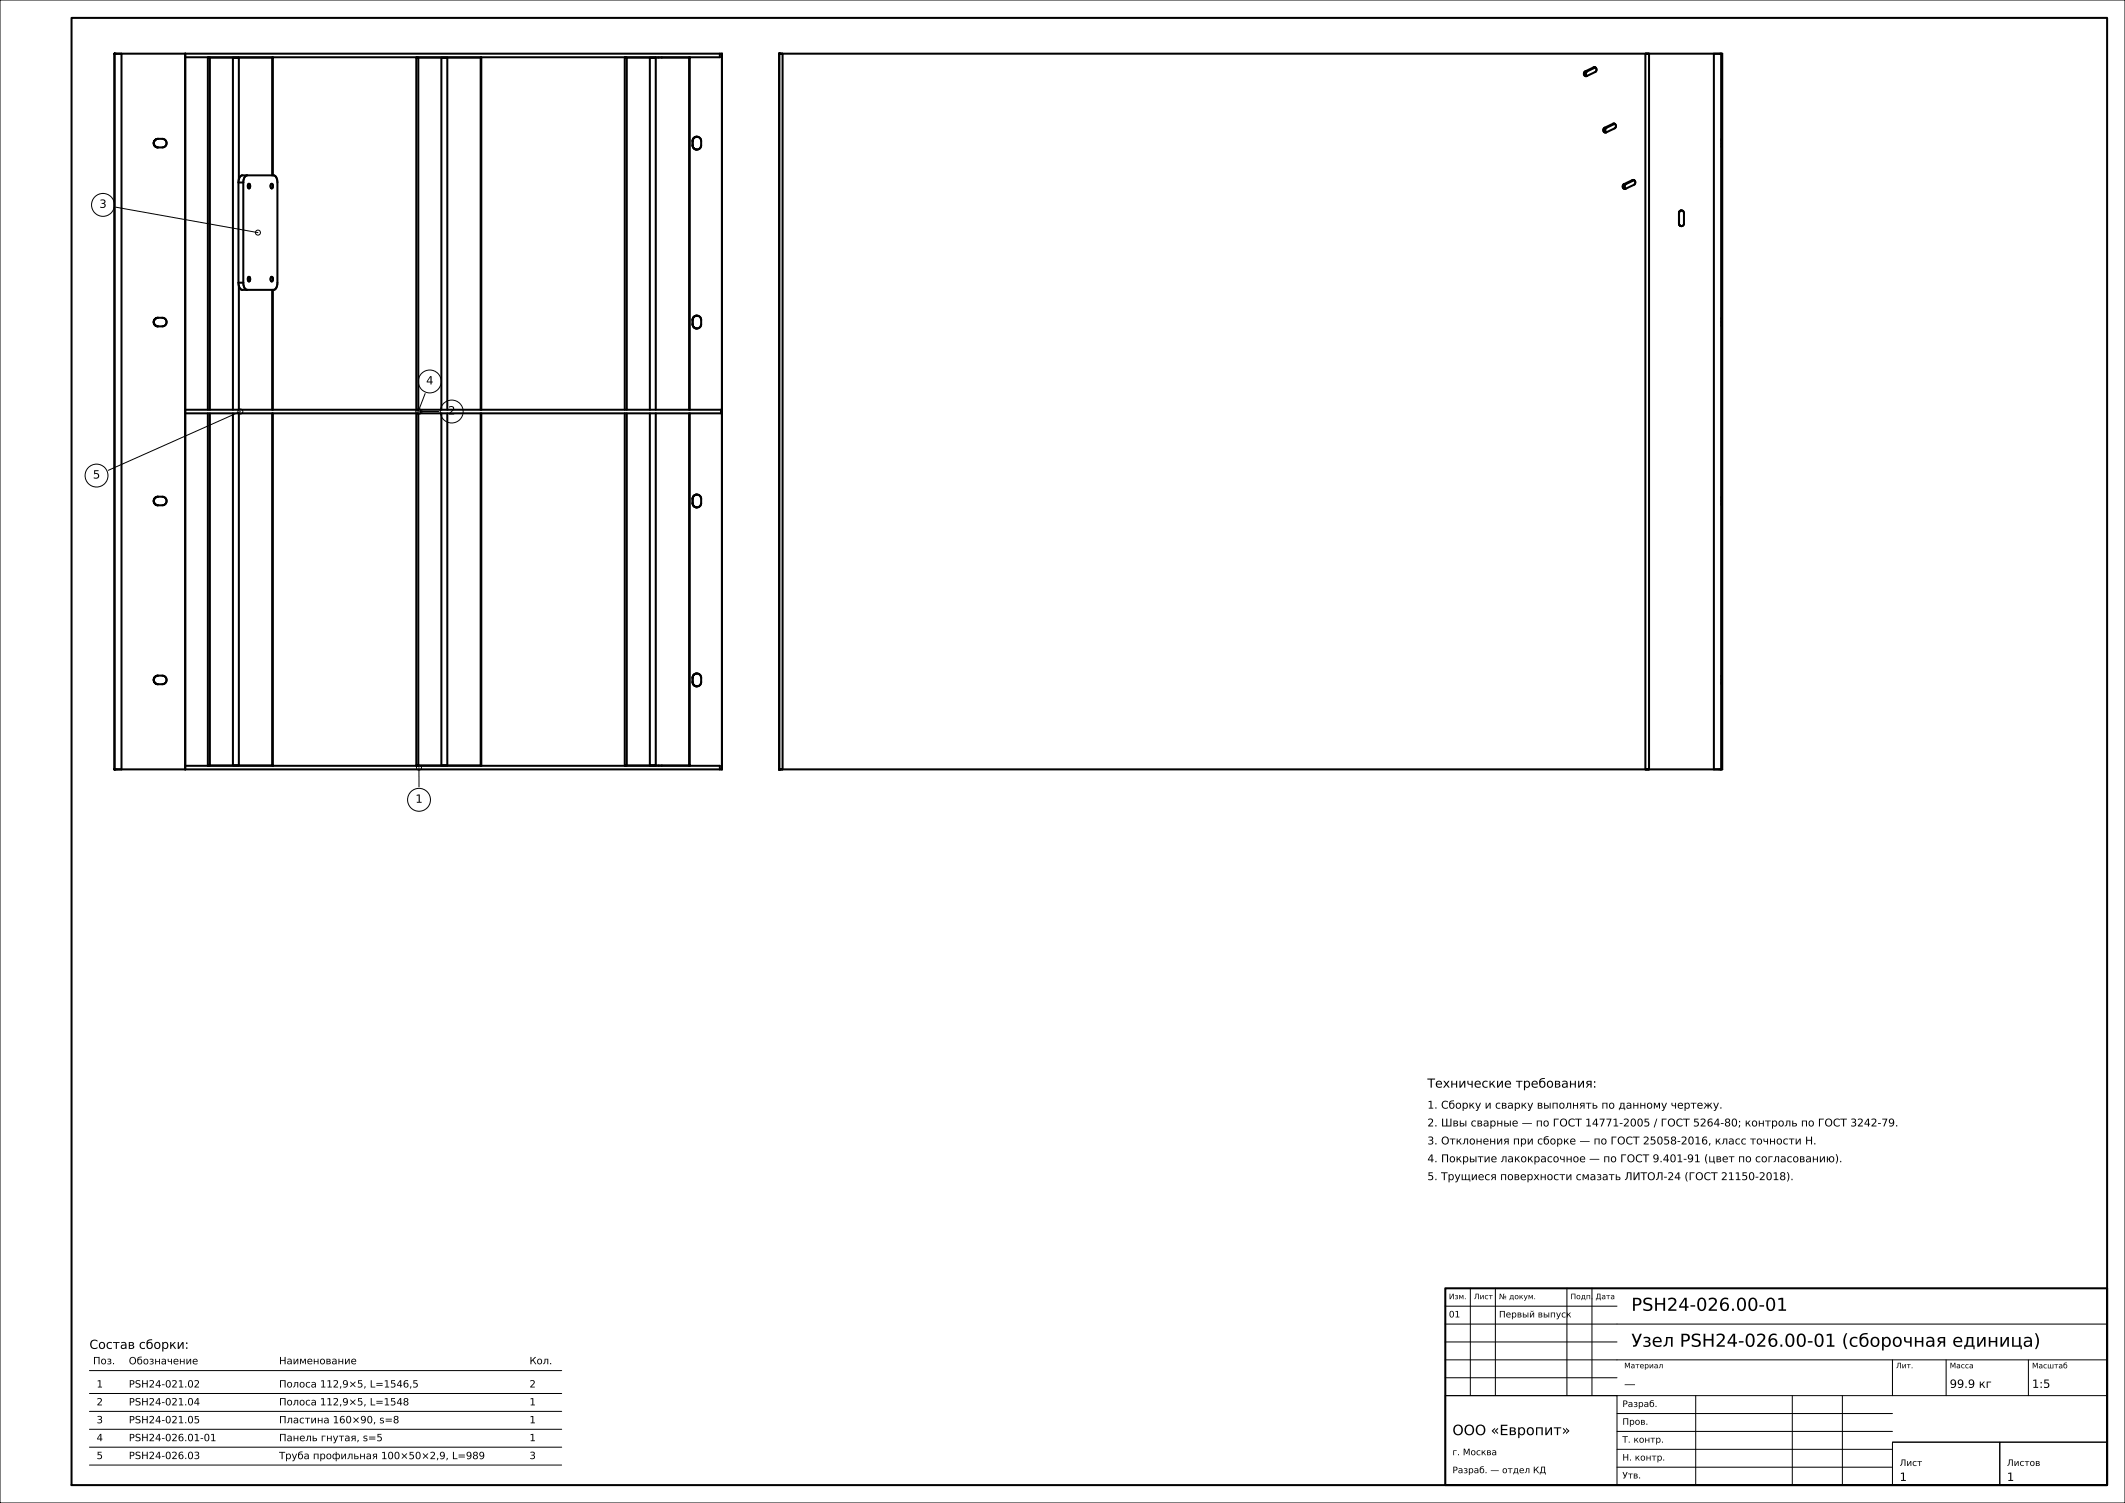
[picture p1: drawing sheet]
<svg xmlns="http://www.w3.org/2000/svg" width="594mm" height="420mm" viewBox="0 0 594 420" stroke-linecap="round" stroke-linejoin="round" font-family="sans-serif">
<g fill="none" stroke="#000" stroke-width=".28">
<path d="M0 0h594v420h-594zM32.3 57.9l39.8 7.1M67.2 115l-36.9 16.4M117.3 115h5.4M118.8 110l-1.9 5M117.1 214.5v5.4M411 360v30M418 360v30M438 360v30M445 360v30M404 380h185M404 375h48"/>
<path d="M404 370h185M404 365h48M529 380v10M544 380v10M567 380v10M25 383h132M25 389.4h132M25 394.4h132M25 399.4h132M404 390h48v25h-48zM404 390h185M404 385h48"/>
<path d="M452 400h77M452 395h77M474 390v25M501 390v25M515 390v25M25 404.4h132M25 409.4h132M452 410h77M452 405h77M529 403h30v12h-30zM529 403h60M559 403h30v12h-30z"/>
<circle cx="28.8" cy="57.3" r="3.2"/>
<circle cx="72.1" cy="65" r=".7"/>
<circle cx="67.2" cy="115" r=".7"/>
<circle cx="116.9" cy="115" r=".7"/>
<circle cx="117.3" cy="115" r=".7"/>
<circle cx="120.1" cy="106.6" r="3.2"/>
<circle cx="126.3" cy="115" r="3.2"/>
<circle cx="27" cy="132.9" r="3.2"/>
<circle cx="117.1" cy="214.5" r=".7"/>
<circle cx="117.1" cy="223.5" r="3.2"/>
</g>
<g fill="none" stroke="#000" stroke-width=".56">
<path d="M20 5h569v410h-569zM32 15h169.8v200h-169.8zM34 15v200M51.8 15v200M58.7 16.1v98.4M65.1 16.1v98.4M66.8 16.1v34M76.1 16.1v32.9M116.9 16.1v98.4M123.4 16.1v98.4M125 16.1v98.4M134.4 16.1v98.4"/>
<path d="M175.2 16.1v98.4M181.6 16.1v98.4M183.3 16.1v98.4M184.1 16v.1M185 16v.1M192.6 16.1v98.4M201.2 15v1h-149.4M217.8 15h263.6v200h-263.6zM218.8 15v200M443.1 20h.5M443.6 20a.76 .76 0 0 0 0 1.2M445.5 18.8l-2.4 1.2"/>
<path d="M445.5 18.8h.4M445.9 18.8l.4 .5-.2 .7-2.5 1.3a.69 .69 0 0 1-.9-.5 .69 .69 0 0 1 .4-.8M445.9 18.8h-.4M446 18.8l-2.4 1.2M459.9 15v200M461 15v200M479.1 15v200M481.1 15v200M43.5 39a1.2 1.2 0 0 0 0 2M43.7 38.9l1.7-.1a1.2 1.2 0 0 1 1.2 1.2 1.2 1.2 0 0 1-1.2 1.2l-1.7-.1M43.7 38.9l-.2 .1M193.6 39.4v1.2"/>
<path d="M194.1 38.4a1.2 1.2 0 0 1 1.9 1v1.2a1.2 1.2 0 0 1-1.9 1M194.1 38.4l-.2 .2M194.1 38.4l-.3 .3-.2 .7M448.5 35.7h.6M449.1 35.7a.76 .76 0 0 0-.1 1.3M450.9 34.6l-2.4 1.1M450.9 34.6h.4M451.3 34.6l.4 .5-.2 .6-2.5 1.3a.69 .69 0 0 1-.8-.4 .69 .69 0 0 1 .3-.9M451.3 34.6h-.4M451.4 34.6l-2.3 1.1M481.3 38.8h.1M481.3 38.8v2.4"/>
<path d="M43.5 41l.2 .1M66.7 51a1.78 1.78 0 0 1 1-2h8.8a1.78 1.78 0 0 1 1 2v28a1.78 1.78 0 0 1-1 2h-8.8a1.78 1.78 0 0 1-1-2M66.7 51v28M66.7 51h1.3M68 51v28M69.1 49a1.78 1.78 0 0 0-1.1 2M69.5 51.4a.62 .62 0 0 1 .4 .6 .62 .62 0 0 1-.4 .6l-.2-.6zM75.8 51.4a.62 .62 0 0 1 .5 .6 .62 .62 0 0 1-.5 .6l-.2-.6zM76.3 49v-32.9h-18.2v98.4M193.6 40.6l.1 .5M193.7 41.1l.4 .5M454 51.5h.5"/>
<path d="M454.5 51.5a.76 .76 0 0 0-.1 1.2M456.3 50.3l-2.3 1.2M456.3 50.3h.5M456.7 50.3h-.4M456.7 50.3l.4 .5-.2 .7-2.5 1.3a.69 .69 0 0 1-.8-.5 .69 .69 0 0 1 .4-.8M456.8 50.3l-2.3 1.2M469.3 59.5v3M469.3 59.5h.1M469.3 59.5a.69 .69 0 0 1 .7-.7 .69 .69 0 0 1 .7 .7v3a.7 .7 0 0 1-.7 .7 .7 .7 0 0 1-.7-.7M481.3 41.2h.1M66.7 79h1.3M66.8 79.9v34.6"/>
<path d="M68 79a1.78 1.78 0 0 0 1.1 2M69.5 77.4a.62 .62 0 0 1 .4 .6 .62 .62 0 0 1-.4 .6l-.2-.6zM75.8 77.4a.62 .62 0 0 1 .5 .6 .62 .62 0 0 1-.5 .6l-.2-.6zM469.3 62.5h.1M43.5 91l.2 .1M43.5 89a1.18 1.18 0 0 0 0 2M43.7 88.9l1.7-.1a1.2 1.2 0 0 1 1.2 1.2 1.2 1.2 0 0 1-1.2 1.2l-1.7-.1M43.7 88.9l-.2 .1M76.1 81v33.5M76.3 81v33.5M193.6 90.6l.2 .7M193.6 89.4v1.2"/>
<path d="M193.6 89.4h.1M193.6 89.2v.2M193.8 91.3l.3 .3M194.1 88.4l-.2 .2M194.1 88.4a1.2 1.2 0 0 1 1.9 1v1.2a1.2 1.2 0 0 1-1.9 1M194.1 88.4l-.5 .8M481.3 88.8h.1M481.3 91.2h.1M481.3 88.8v2.4M51.8 114.5h149.7v1h-149.7M58.1 115.5v98.4h18.2v-98.4M58.7 115.5v98.4"/>
<path d="M65.1 115.5v98.4M66.8 115.5v98.4M76.1 115.5v98.4M116.4 114.5v-98.4h18.1v98.4M116.4 115.5v98.4h18.1v-98.4M116.9 115.5v98.4M123.4 115.5v98.4M125 115.5v98.4M134.4 115.5v98.4M174.6 114.5v-98.4h18.2v98.4M174.6 115.5v98.4h18.2v-98.4M175.2 115.5v98.4"/>
<path d="M181.6 115.5v98.4M183.3 115.5v98.4M192.6 115.5v98.4M43.5 139a1.2 1.2 0 0 0 0 2M43.9 138.8h1.5a1.2 1.2 0 0 1 1.2 1.2 1.2 1.2 0 0 1-1.2 1.2l-1.7-.1M43.9 138.8l-.2 .1M43.9 138.8l-.4 .2M193.6 139.4v1.2M194.1 138.4a1.2 1.2 0 0 1 1.9 1v1.2a1.2 1.2 0 0 1-1.9 1M194.1 138.4l-.2 .2M194.1 138.4l-.5 1M481.3 138.8h.1"/>
<path d="M481.3 138.8v2.4M43.5 141l.2 .1M193.6 140.6v.2M193.6 140.6h.1M193.6 140.8l.2 .5M193.7 141.1l.1 .2M193.8 141.3l.3 .3M481.3 141.2h.1M43.5 191l.2 .1M43.5 189a1.18 1.18 0 0 0 0 2M43.7 188.9l1.7-.1a1.2 1.2 0 0 1 1.2 1.2 1.2 1.2 0 0 1-1.2 1.2l-1.7-.1M43.7 188.9l-.2 .1"/>
<path d="M193.6 189.4v1.2M193.6 190.6l.2 .7M193.6 189.4h.1M193.6 189.2v.2M193.8 191.3l.3 .3M193.8 188.7l-.2 .5M194.1 188.4a1.2 1.2 0 0 1 1.9 1v1.2a1.2 1.2 0 0 1-1.9 1M194.1 188.4l-.3 .3M481.3 188.8h.1M481.3 191.2h.1M481.3 188.8v2.4M51.8 214h149.4v1"/>
<path d="M184.1 213.9v.1M185 213.9v.1M404 360h185v55h-185z"/>
</g>
<g fill="#000">
<circle cx="32" cy="15" r=".28"/>
<circle cx="217.8" cy="15" r=".28"/>
<circle cx="32" cy="215" r=".28"/>
<circle cx="217.8" cy="215" r=".28"/>
</g>
<g font-size="5">
<text x="456" y="366.3">PSH24-026.00-01</text>
<text x="456" y="376.3">Узел PSH24-026.00-01 (сборочная единица)</text>
</g>
<text font-size="4" x="406" y="401">ООО «Европит»</text>
<g font-size="3.5">
<text x="399" y="303.9">Технические требования:</text>
<text x="25" y="376.9">Состав сборки:</text>
</g>
<g font-size="3.2">
<text x="27.8" y="58.1">3</text>
<text x="119.1" y="107.4">4</text>
<text x="125.3" y="115.8">2</text>
<text x="26" y="133.7">5</text>
<text x="116.1" y="224.3">1</text>
<text x="454" y="387.8">—</text>
<text x="545" y="387.8">99.9 кг</text>
<text x="568" y="387.8">1:5</text>
<text x="531" y="413.8">1</text>
<text x="561" y="413.8">1</text>
</g>
<g font-size="3">
<text x="399" y="309.8">1. Сборку и сварку выполнять по данному чертежу.</text>
<text x="399" y="314.8">2. Швы сварные — по ГОСТ 14771-2005 / ГОСТ 5264-80; контроль по ГОСТ 3242-79.</text>
<text x="399" y="319.8">3. Отклонения при сборке — по ГОСТ 25058-2016, класс точности Н.</text>
<text x="399" y="324.8">4. Покрытие лакокрасочное — по ГОСТ 9.401-91 (цвет по согласованию).</text>
<text x="399" y="329.8">5. Трущиеся поверхности смазать ЛИТОЛ-24 (ГОСТ 21150-2018).</text>
</g>
<g font-size="2.8">
<text x="26" y="381.2">Поз.</text>
<text x="36" y="381.3">Обозначение</text>
<text x="78" y="381.2">Наименование</text>
<text x="148" y="381.2">Кол.</text>
<text x="27" y="387.7">1</text>
<text x="36" y="387.7">PSH24-021.02</text>
<text x="78" y="387.7">Полоса 112,9×5, L=1546,5</text>
<text x="148" y="387.7">2</text>
<text x="27" y="392.7">2</text>
<text x="36" y="392.7">PSH24-021.04</text>
<text x="78" y="392.7">Полоса 112,9×5, L=1548</text>
<text x="148" y="392.7">1</text>
<text x="27" y="397.7">3</text>
<text x="36" y="397.7">PSH24-021.05</text>
<text x="78" y="397.7">Пластина 160×90, s=8</text>
<text x="148" y="397.7">1</text>
<text x="27" y="402.7">4</text>
<text x="27" y="407.7">5</text>
<text x="36" y="402.7">PSH24-026.01-01</text>
<text x="36" y="407.7">PSH24-026.03</text>
<text x="78" y="402.7">Панель гнутая, s=5</text>
<text x="78" y="407.8">Труба профильная 100×50×2,9, L=989</text>
<text x="148" y="402.7">1</text>
<text x="148" y="407.7">3</text>
</g>
<g font-size="2.5">
<text x="405" y="368.1">01</text>
<text x="419" y="368.1">Первый выпуск</text>
<text x="453.5" y="393.2">Разраб.</text>
<text x="453.5" y="398.1">Пров.</text>
<text x="406" y="406.6">г. Москва</text>
<text x="453.5" y="403.1">Т. контр.</text>
<text x="406" y="411.7">Разраб. — отдел КД</text>
<text x="453.5" y="408.1">Н. контр.</text>
<text x="453.5" y="413.1">Утв.</text>
<text x="531" y="409.6">Лист</text>
<text x="561" y="409.6">Листов</text>
</g>
<g font-size="2.1">
<text x="405" y="363">Изм.</text>
<text x="412" y="363">Лист</text>
<text x="419" y="363">№ докум.</text>
<text x="439" y="363">Подп.</text>
<text x="446" y="363">Дата</text>
<text x="454" y="382.3">Материал</text>
<text x="530" y="382.3">Лит.</text>
<text x="545" y="382.3">Масса</text>
<text x="568" y="382.4">Масштаб</text>
</g>
</svg>
